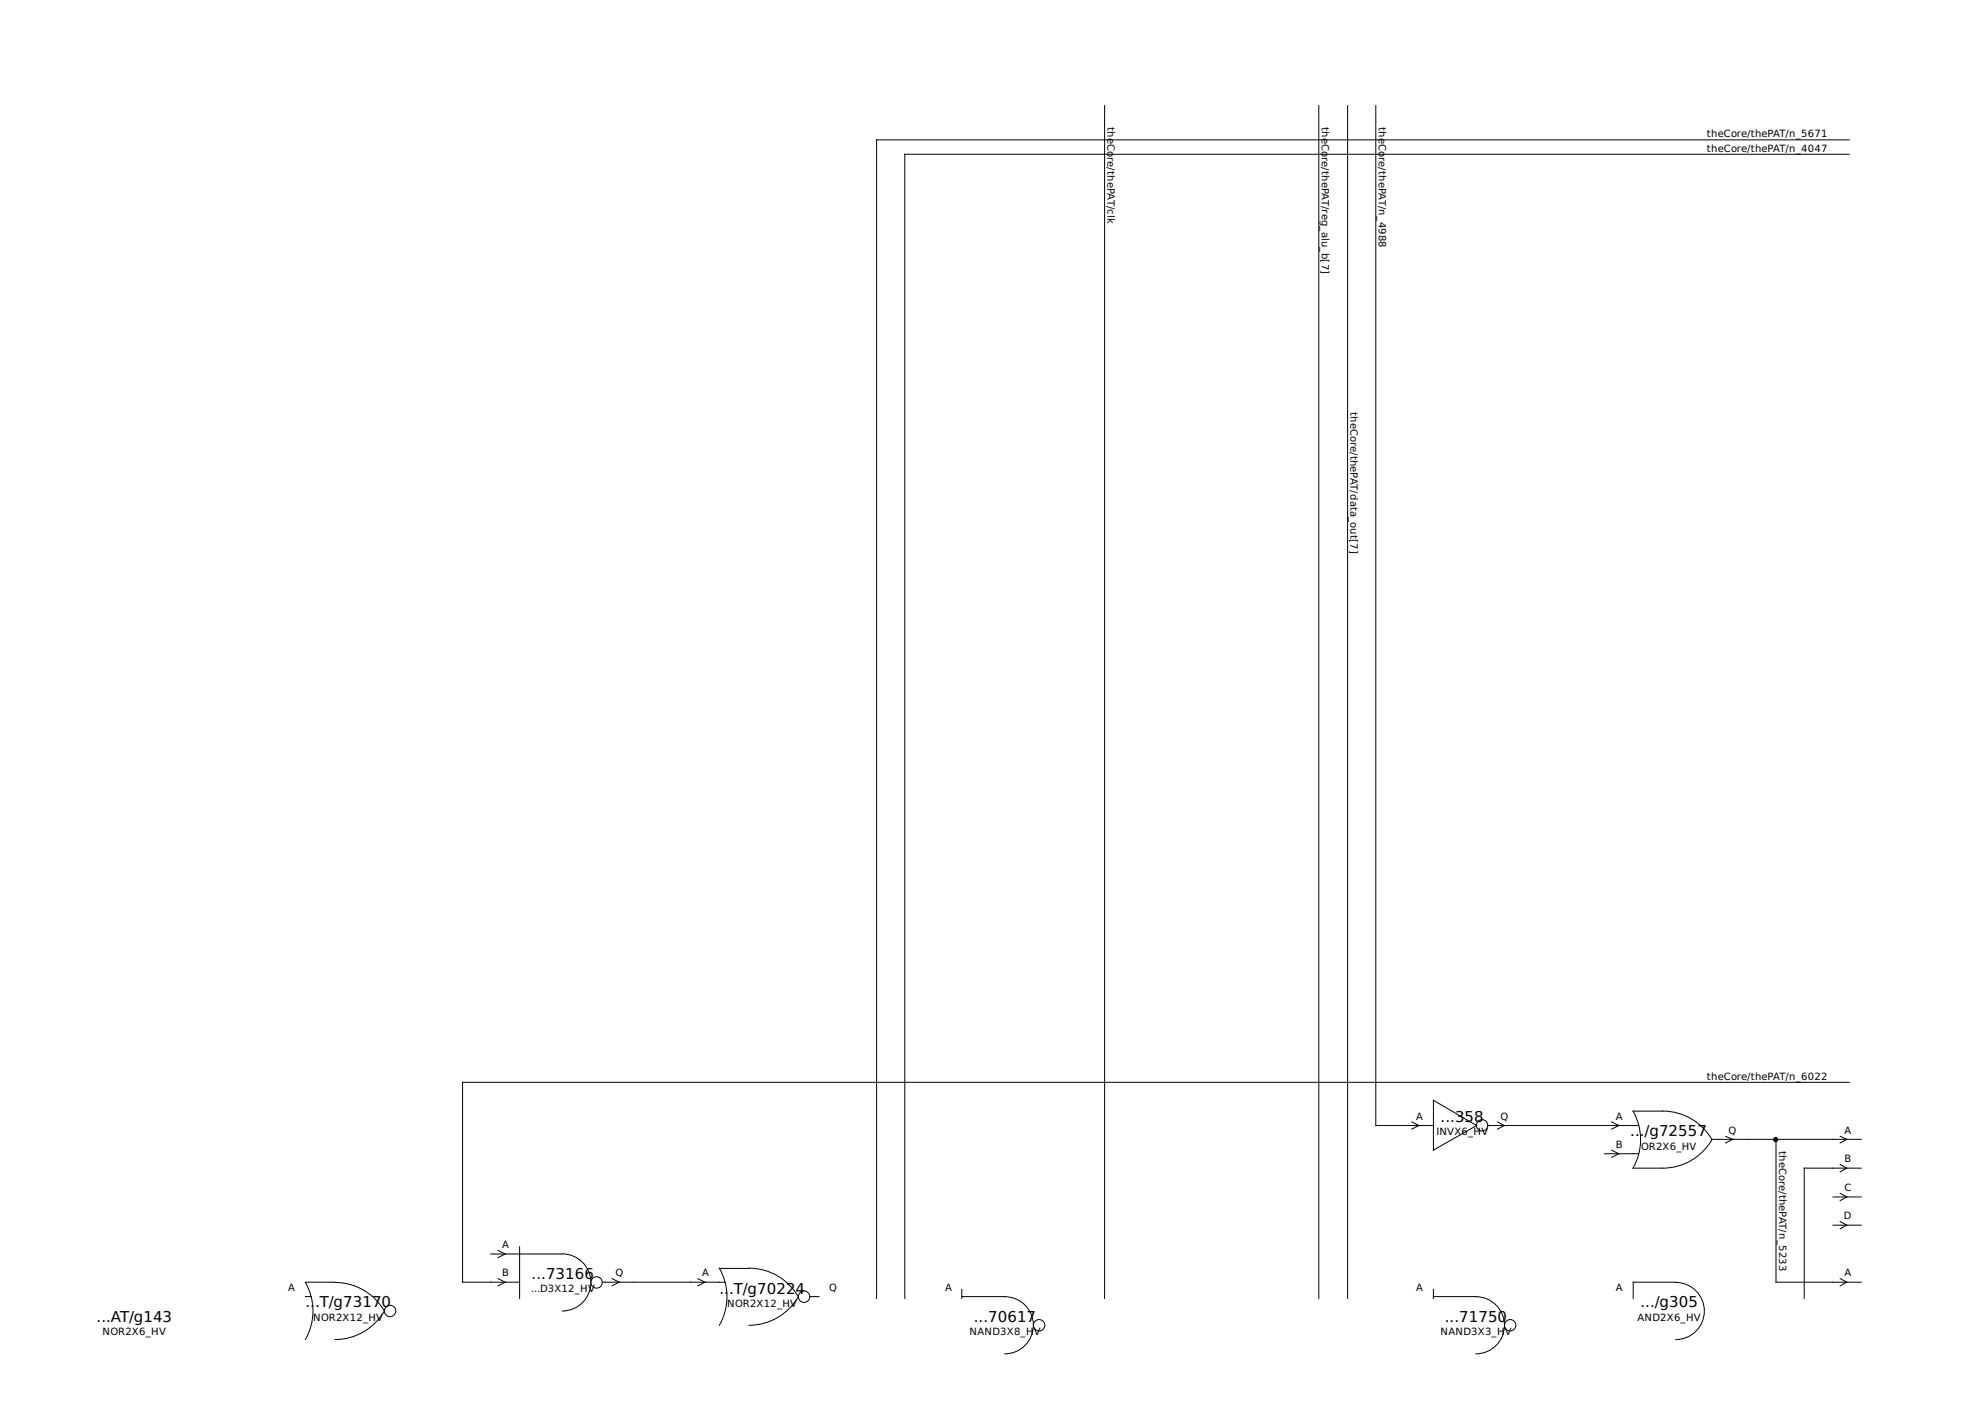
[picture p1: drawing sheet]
<svg xmlns="http://www.w3.org/2000/svg" width="420mm" height="297mm" viewBox="0 0 420 297" stroke-linecap="round" stroke-linejoin="round" font-family="sans-serif">
<g fill="none" stroke="#000" stroke-width=".21">
<path d="M233.8 22.4v252.3M279.1 22.4v252.3M285.2 22.4v252.3M291.2 22.4v215.7h12.2M391.4 32.6h-199.9v242.1M391.4 29.6h-205.9v245.1M298.8 237.4l1.6 .7-1.6 .8M303.4 232.8l9.1 5.3-9.1 5.2zM315 238.1h31.8M317 237.4l1.4 .7-1.4 .8M341.1 237.4l1.5 .7-1.5 .8M345.6 235.1a12.1 12.1 0 0 1 0 12"/>
<path d="M345.7 235.1h6.2a12.1 12.1 0 0 1 10.5 6 12.1 12.1 0 0 1-10.5 6h-6.2M391.4 229h-293.5v42.3h12.1M339.6 244.1h7.2M341.1 243.3l1.5 .8-1.5 .8M362.3 241h31.7M365.3 240.4l1.5 .6-1.5 .8M375.9 241v30.3h18.1M388 253.2h6M388 259.2h6M389.5 240.4l1.4 .6-1.4 .8M389.5 246.4l1.4 .7-1.4 .8M389.5 252.5l1.4 .7-1.4 .8"/>
<path d="M389.5 258.4l1.4 .8-1.4 .8M394 247.1h-12.1v27.6M64.6 271.3a12.1 12.1 0 0 1 0 12.1M64.6 274.3h1.3M64.6 271.3h6.3M70.9 271.3a12.1 12.1 0 0 1 10.5 6.1M81.4 277.4a12.1 12.1 0 0 1-10.5 6M103.9 265.3h15.1M105.4 264.5l1.5 .8-1.5 .8M105.4 270.5l1.5 .8-1.5 .7M110 263.8v10.9M119 265.3a6 6 0 0 1 6.1 6 6 6 0 0 1-6.1 6.1"/>
<path d="M127.5 271.3h26M129.5 270.5l1.6 .8-1.6 .7M147.7 270.5l1.5 .8-1.5 .7M152.3 268.3a12.1 12.1 0 0 1 0 12.1M152.3 268.4h6.2M158.5 268.3a12.1 12.1 0 0 1 10.5 6 12.1 12.1 0 0 1-10.5 6.1M171.5 274.3h1.9M203.6 274.3h9.1M203.6 272.8v1.9M212.7 274.3a6 6 0 0 1 6 6.1 6 6 0 0 1-6 6M303.4 274.3h9a6 6 0 0 1 6 6.1 6 6 0 0 1-6 6M303.4 272.8v1.9"/>
<path d="M354.7 271.3a6 6 0 0 1 6.1 6.1 6 6 0 0 1-6.1 6M354.7 271.3h-9v3.4M389.5 270.5l1.4 .8-1.4 .7"/>
<circle cx="313.7" cy="238.1" r="1.21"/>
<circle cx="82.6" cy="277.4" r="1.21"/>
<circle cx="126.3" cy="271.3" r="1.21"/>
<circle cx="170.2" cy="274.3" r="1.21"/>
<circle cx="219.9" cy="280.4" r="1.21"/>
<circle cx="319.7" cy="280.4" r="1.21"/>
</g>
<circle cx="375.9" cy="241.1" r=".44" fill="#000" stroke="#000" stroke-width=".21"/>
<g font-size="3.2">
<text x="304.9" y="237.4">...358</text>
<text x="345.1" y="240.4">.../g72557</text>
<text x="112.5" y="270.6">...73166</text>
<text x="152.3" y="273.7">...T/g70224</text>
<text x="20.4" y="279.7">...AT/g143</text>
<text x="64.6" y="276.6">...T/g73170</text>
<text x="206.1" y="279.7">...70617</text>
<text x="305.8" y="279.7">...71750</text>
<text x="347.2" y="276.6">.../g305</text>
</g>
<g font-size="2.1">
<text x="234.4" y="26.9" transform="rotate(90 234.4 26.9)">theCore/thePAT/clk</text>
<text x="279.8" y="26.9" transform="rotate(90 279.8 26.9)">theCore/thePAT/reg_alu_b[7]</text>
<text x="291.8" y="26.9" transform="rotate(90 291.8 26.9)">theCore/thePAT/n_4988</text>
<text x="361.3" y="29.1">theCore/thePAT/n_5671</text>
<text x="361.3" y="32.1">theCore/thePAT/n_4047</text>
<text x="285.9" y="87.1" transform="rotate(90 285.9 87.1)">theCore/thePAT/data_out[7]</text>
<text x="361.3" y="228.5">theCore/thePAT/n_6022</text>
<text x="299.7" y="236.9">A</text>
<text x="317.6" y="236.9">Q</text>
<text x="342" y="236.9">A</text>
<text x="365.9" y="239.9">Q</text>
<text x="390.4" y="239.9">A</text>
<text x="304" y="240.2">INVX6_HV</text>
<text x="342" y="242.8">B</text>
<text x="347.3" y="243.2">OR2X6_HV</text>
<text x="376.6" y="243.5" transform="rotate(90 376.6 243.5)">theCore/thePAT/n_5233</text>
<text x="390.4" y="245.9">B</text>
<text x="390.4" y="252">C</text>
<text x="390.3" y="257.9">D</text>
<text x="106.3" y="264">A</text>
<text x="61" y="273">A</text>
<text x="106.3" y="270">B</text>
<text x="112.4" y="273.4">...D3X12_HV</text>
<text x="130.3" y="270">Q</text>
<text x="148.6" y="270">A</text>
<text x="175.5" y="273">Q</text>
<text x="200" y="273">A</text>
<text x="299.7" y="273">A</text>
<text x="342" y="273">A</text>
<text x="390.4" y="270">A</text>
<text x="66.3" y="279.4">NOR2X12_HV</text>
<text x="153.9" y="276.5">NOR2X12_HV</text>
<text x="346.6" y="279.4">AND2X6_HV</text>
<text x="21.7" y="282.4">NOR2X6_HV</text>
<text x="205.2" y="282.4">NAND3X8_HV</text>
<text x="304.9" y="282.4">NAND3X3_HV</text>
</g>
</svg>
